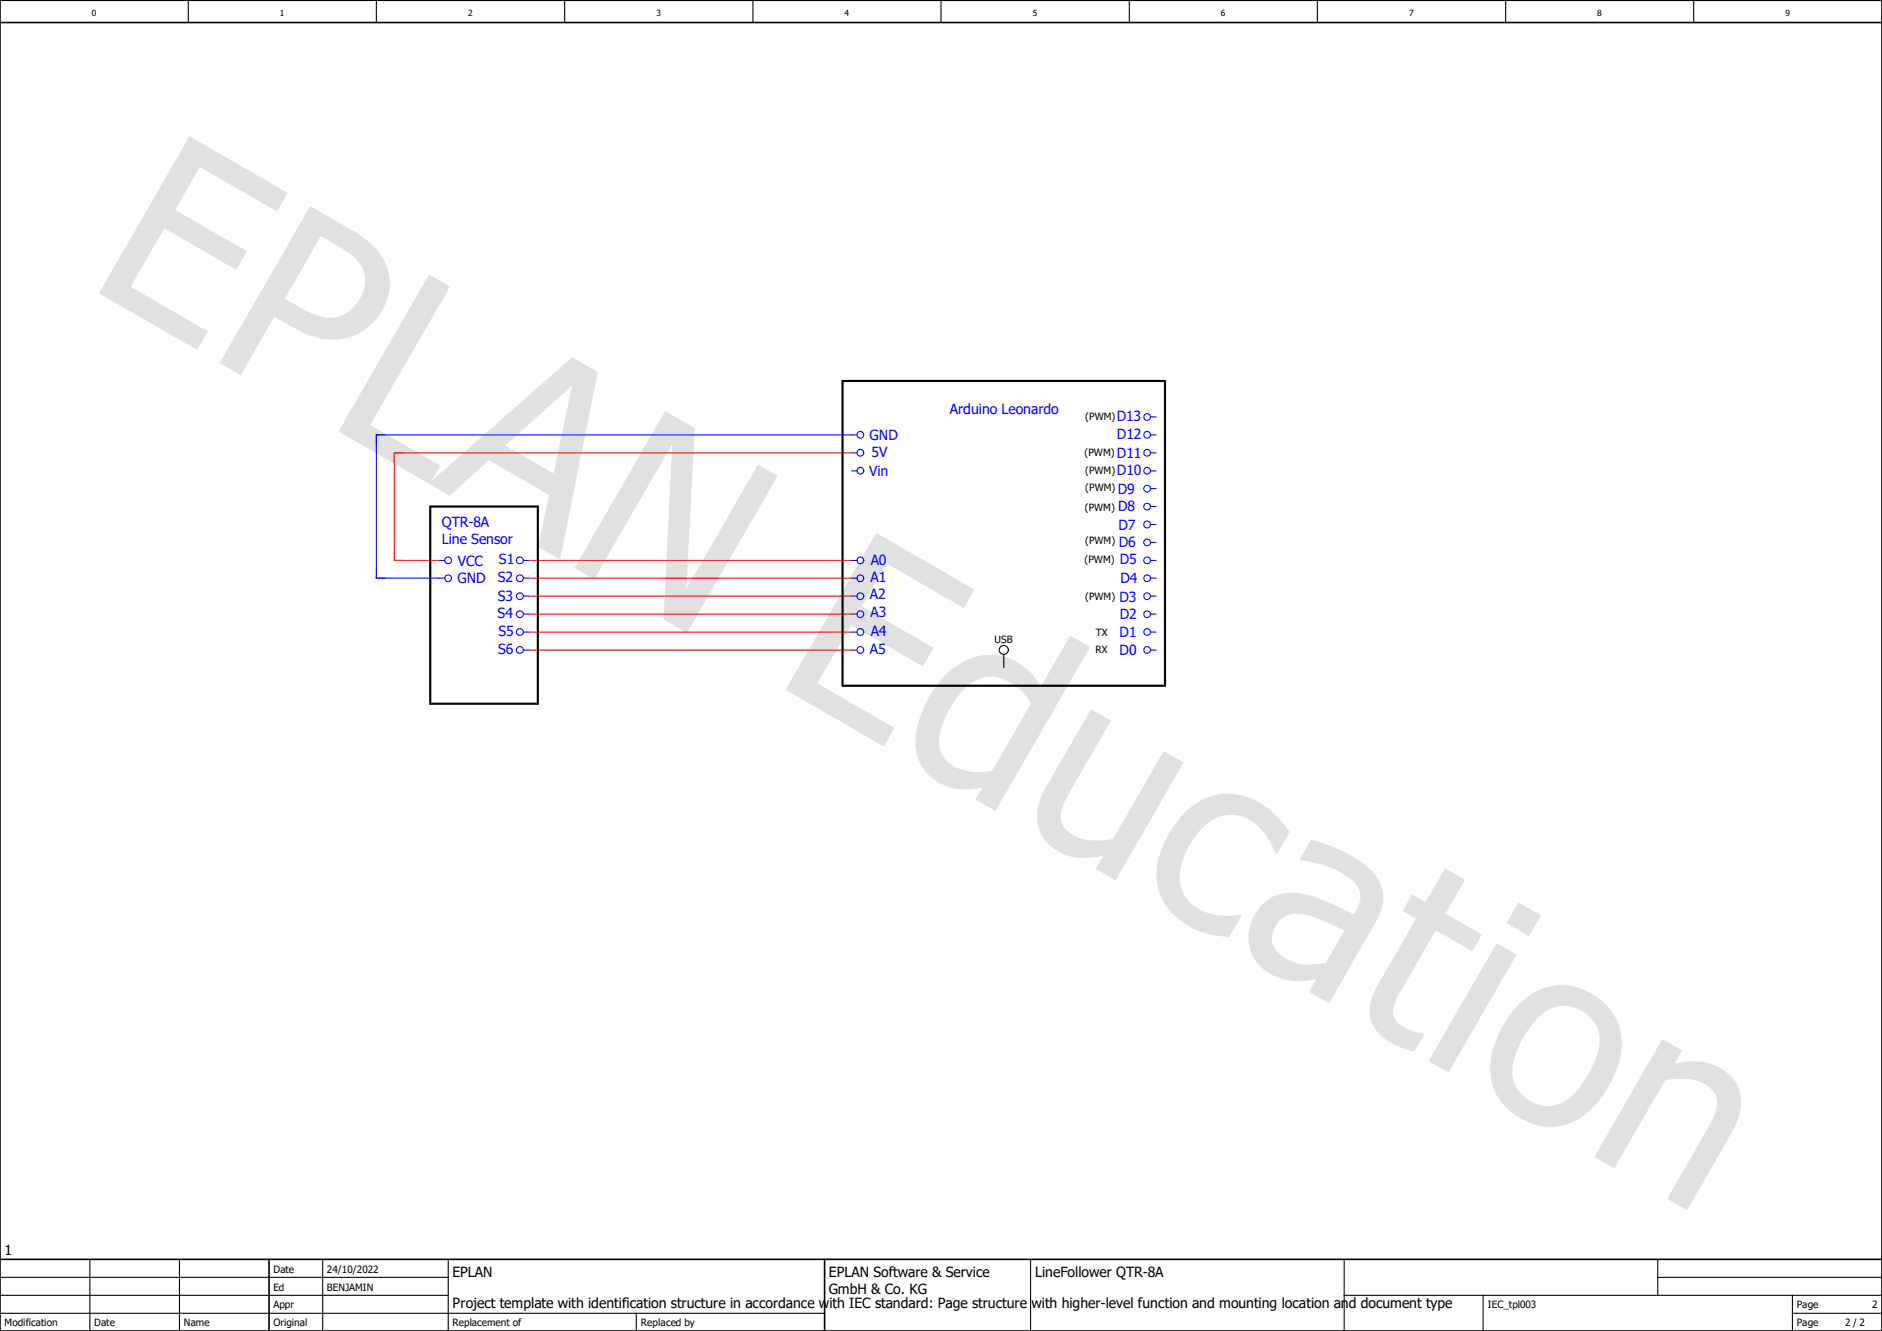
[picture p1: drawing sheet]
<svg xmlns="http://www.w3.org/2000/svg" width="297mm" height="210mm" viewBox="0 0 297 210" stroke-linecap="round" stroke-linejoin="round" font-family="sans-serif">
<path d="M210.1 -.1l-210.1 210.2M0 160.4l70.2 49.6M0 210v.1" fill="none" stroke="#fff" stroke-width=".16"/>
<g fill="none" stroke="#000" stroke-width=".17">
<path d="M29.7 0v3.6M59.4 0v3.6M89.1 0v3.6M118.8 0v3.6M148.5 0v3.6M178.2 0v3.6M207.9 0v3.6M237.6 0v3.6M267.3 0v3.6M14.2 198.7v11.3M28.3 198.7v11.3M50.9 198.7v11.3"/>
<path d="M70.7 198.7v11.3M162.6 198.7v11.3M212.1 198.7v11.3M261.6 198.7v5.7M0 207.2h130.1M0 204.4h70.7M0 201.5h70.7M100.4 207.2v2.8M212.1 204.4h84.9M234.1 204.4v5.6M261.6 201.5h35.4M282.9 207.2h14.1"/>
<path d="M282.9 204.4v5.6"/>
</g>
<path d="M0 3.6h297M0 0h297v210h-297zM0 198.7h297M42.5 198.7v11.3M130.1 198.7v11.3" fill="none" stroke="#000" stroke-width=".25"/>
<path d="M29.9 21.5l15.5 9-1.7 2.9-12.2-7.1-3.9 6.8 11.4 6.6-1.7 2.9-11.4-6.6-5.3 9.3 12.2 7-1.7 2.9-15.5-8.9zM49 32.5l6.2 3.6a12.1 12.1 0 0 1 5.8 5.9 8.4 8.4 0 0 1-2.2 8.9 9.4 9.4 0 0 1-11.2 1.4l-4.3-2.3-5.3 9.2-3.3-1.9zM50.6 37.3l-5.7 9.8 2.3 1.3a8.8 8.8 0 0 0 5.6 1.7 6.1 6.1 0 0 0 4.7-6.9 7.2 7.2 0 0 0-3.6-4.1zM67.7 43.3l3.3 1.9-12.6 21.9 11.1 6.3-1.7 3-14.4-8.3zM67.6 76.3l22.7-19.9 4 2.3-5.9 29.6-3.5-2 1.8-8.2-9.5-5.5-6.2 5.6zM79.7 70.3l7.7 4.4 2.9-13.9zM105 64.9l4.7 2.7-1.4 25.3 11.3-19.6 3.1 1.8-14.3 24.8-3.7-2.2 1.4-27.6-12.3 21.3-3.1-1.8zM138.3 84.1l15.5 8.9-1.7 2.9-12.2-7-3.9 6.8 11.3 6.5-1.6 2.9-11.4-6.5-5.3 9.2 12.2 7.1-1.7 2.9-15.5-9zM149.4 106.4a9.3 9.3 0 0 1 9.9-2.5 9.8 9.8 0 0 1 5 4.4l4.6-8 3.1 1.8-14.9 25.9-3.1-1.8 1.1-1.9a8.7 8.7 0 0 1-9.1-2.7 8.4 8.4 0 0 1-1-8 18.7 18.7 0 0 1 4.4-7.2zM152.1 108.8a14 14 0 0 0-3.9 8.4 4.8 4.8 0 0 0 4.1 4.4 10.4 10.4 0 0 0 4.3 0l6.2-10.7a9.3 9.3 0 0 0-5.7-4.1 5.9 5.9 0 0 0-5 2zM172.2 111.9l3.1 1.8-6.4 11.1a8.6 8.6 0 0 0-1.5 4.4 4 4 0 0 0 3 3 10.8 10.8 0 0 0 5.2 .2l8.1-13.9 3.1 1.8-10.7 18.6-3.2-1.8 1.2-2.1a9.5 9.5 0 0 1-7.1-.7 6.3 6.3 0 0 1-2.9-8l1.1-2.4zM186.7 128.5a9.4 9.4 0 0 1 12.7-1.5 14.8 14.8 0 0 1 4.1 4.3l-2 3.5-.2-.1a9.9 9.9 0 0 0-4.8-5.7 6.1 6.1 0 0 0-7.2 2.1 12 12 0 0 0-3.1 7.5 6.1 6.1 0 0 0 5.1 5.7 10.3 10.3 0 0 0 4.5 0l.2 .1-2 3.5a12.3 12.3 0 0 1-10.6-6 10 10 0 0 1 .4-9.1l1.6-2.7zM201.9 145.2a3.6 3.6 0 0 0-.3 5 7.5 7.5 0 0 0 7.1 1.8l.5-.1 3-5.1-2.4-1.1a10.6 10.6 0 0 0-6-1.5 3.1 3.1 0 0 0-1.9 1zM206.9 132.5a20.8 20.8 0 0 1 9.9 5.3 6 6 0 0 1 .6 7.3l-7.7 13.2-3.1-1.8 1.1-2a10 10 0 0 1-7.9-1.2 6.7 6.7 0 0 1-1.1-9.9 6.4 6.4 0 0 1 7-2.3 36.2 36.2 0 0 1 7.9 3.2 4.3 4.3 0 0 0 .9-3.8 7.3 7.3 0 0 0-3.8-3.3 22.3 22.3 0 0 0-5.6-1.5zM222.9 141.1l2.1 1.2 3.1-5.3 3.1 1.8-3.1 5.4 5.8 3.3-1.5 2.6-5.8-3.3-5.1 8.9a10.4 10.4 0 0 0-1.7 3.8 2.96 2.96 0 0 0 2 2.7 7.7 7.7 0 0 0 2.8 .9l.2 .1-1.6 2.8-1.2-.4a9.5 9.5 0 0 1-5.2-3.6 5.6 5.6 0 0 1-.1-5.2l.8-1.5 6-10.3-2.2-1.3zM236.2 148.8l3.1 1.8-10.7 18.6-3.1-1.8zM239.6 142.4l3.6 2.1-1.9 3.2-3.6-2zM239.5 158.6a9.2 9.2 0 0 1 13.2-.7 9.2 9.2 0 0 1 2.5 10.8 15.8 15.8 0 0 1-6.3 8 9 9 0 0 1-9.8-.8 9 9 0 0 1-3.4-10.6 18.1 18.1 0 0 1 3.8-6.7zM242.6 160.7a15.1 15.1 0 0 0-3.9 7.7 5.6 5.6 0 0 0 3.4 5.6 5.6 5.6 0 0 0 6.4-1.5 15.5 15.5 0 0 0 3.9-7.7 5.6 5.6 0 0 0-6.9-5.9 6.3 6.3 0 0 0-2.9 1.8zM262.4 163.9l3.1 1.9-1.2 2a9.5 9.5 0 0 1 7.8 1.1 6.2 6.2 0 0 1 2.2 7.5l-1.1 2.5-7 12.1-3.1-1.9 6.1-10.5a11.7 11.7 0 0 0 1.8-4.5 3.6 3.6 0 0 0-2.5-3.3 9.8 9.8 0 0 0-5.7-.3l-8 13.8-3.2-1.8z" fill="#e1e1e1"/>
<g fill="none" stroke="#00f" stroke-width=".17">
<path d="M134.4 71.5h.9M134.4 74.3h.9M135.3 68.6h-75.9v22.6h10.8M181.6 68.6h.9M181.6 71.5h.9M181.6 74.3h.9M181.6 65.8h.9M181.6 77.1h.9M181.6 79.9h.9M69.3 88.4h.9M82.6 91.2h.8M82.6 88.4h.8"/>
<path d="M82.6 94.1h.8M82.6 96.9h.8M82.6 99.7h.8M134.4 91.2h.9M134.4 88.4h.9M134.4 94.1h.9M134.4 96.9h.9M134.4 99.7h.9M181.6 91.2h.9M181.6 88.4h.9M181.6 94.1h.9M181.6 96.9h.9"/>
<path d="M181.6 99.7h.9M181.6 82.8h.9M181.6 85.6h.9M82.6 102.6h.8M134.4 102.6h.9M181.6 102.6h.9"/>
<circle cx="135.8" cy="68.6" r=".54"/>
<circle cx="135.8" cy="71.4" r=".54"/>
<circle cx="135.8" cy="74.3" r=".53"/>
<circle cx="181" cy="65.8" r=".54"/>
<circle cx="181" cy="68.6" r=".54"/>
<circle cx="181" cy="71.4" r=".54"/>
<circle cx="181" cy="77.1" r=".54"/>
<circle cx="181" cy="79.9" r=".54"/>
<circle cx="181" cy="74.3" r=".53"/>
<circle cx="70.7" cy="88.4" r=".53"/>
<circle cx="70.7" cy="91.2" r=".53"/>
<circle cx="82.1" cy="88.4" r=".54"/>
<circle cx="82.1" cy="96.9" r=".54"/>
<circle cx="82.1" cy="99.7" r=".54"/>
<circle cx="82.1" cy="91.2" r=".54"/>
<circle cx="82.1" cy="94.1" r=".54"/>
<circle cx="135.8" cy="88.4" r=".54"/>
<circle cx="135.8" cy="91.2" r=".54"/>
<circle cx="135.8" cy="94.1" r=".54"/>
<circle cx="135.8" cy="99.7" r=".54"/>
<circle cx="135.8" cy="96.9" r=".54"/>
<circle cx="181" cy="82.8" r=".54"/>
<circle cx="181" cy="85.6" r=".54"/>
<circle cx="181" cy="88.4" r=".54"/>
<circle cx="181" cy="91.2" r=".54"/>
<circle cx="181" cy="94.1" r=".54"/>
<circle cx="181" cy="96.9" r=".54"/>
<circle cx="181" cy="99.7" r=".54"/>
<circle cx="82.1" cy="102.6" r=".54"/>
<circle cx="135.8" cy="102.6" r=".54"/>
<circle cx="181" cy="102.6" r=".54"/>
</g>
<path d="M134.4 71.5h-72.2v16.9h7.1M83.4 88.4h51M83.4 91.2h51M83.4 94.1h51M83.4 96.9h51M83.4 99.7h51M83.4 102.6h51" fill="none" stroke="#f00" stroke-width=".17"/>
<path d="M67.9 79.9h17v31.1h-17zM133 60.1h50.9v48.1h-50.9z" fill="none" stroke="#000" stroke-width=".34"/>
<g fill="none" stroke="#000" stroke-width=".17">
<path d="M158.4 103.3v2.1"/>
<circle cx="158.4" cy="102.6" r=".71"/>
</g>
<g font-size="2.2" fill="#00f">
<text x="149.9" y="65.3">Arduino Leonardo</text>
<text x="137.2" y="69.4">GND</text>
<text x="176.2" y="66.5">D13</text>
<text x="176.3" y="69.3">D12</text>
<text x="137.2" y="75.1">Vin</text>
<text x="137.5" y="72.1">5V</text>
<text x="176.3" y="72.2">D11</text>
<text x="176.3" y="75">D10</text>
<text x="176.4" y="77.9">D9</text>
<text x="69.7" y="83.2">QTR-8A</text>
<text x="176.4" y="80.6">D8</text>
<text x="176.5" y="83.7">D7</text>
<text x="69.7" y="85.8">Line Sensor</text>
<text x="72.3" y="89.3">VCC</text>
<text x="78.7" y="88.9">S1</text>
<text x="137.4" y="89.2">A0</text>
<text x="176.6" y="86.3">D6</text>
<text x="176.7" y="89">D5</text>
<text x="72.2" y="92">GND</text>
<text x="78.6" y="91.9">S2</text>
<text x="78.6" y="94.8">S3</text>
<text x="137.3" y="94.6">A2</text>
<text x="137.4" y="91.8">A1</text>
<text x="176.7" y="94.9">D3</text>
<text x="176.8" y="92">D4</text>
<text x="78.5" y="97.5">S4</text>
<text x="78.7" y="100.4">S5</text>
<text x="137.4" y="97.4">A3</text>
<text x="137.4" y="100.3">A4</text>
<text x="176.7" y="100.5">D1</text>
<text x="176.7" y="97.7">D2</text>
<text x="78.6" y="103.2">S6</text>
<text x="137.3" y="103.1">A5</text>
<text x="176.7" y="103.4">D0</text>
</g>
<g font-size="2.2">
<text x=".7" y="198">1</text>
<text x="71.4" y="201.5">EPLAN</text>
<text x="130.8" y="201.5">EPLAN Software &amp; Service</text>
<text x="163.4" y="201.5">LineFollower QTR-8A</text>
<text x="71.4" y="206.5">Project template with identification structure in accordance with IEC standard: Page structure with higher-level function and mounting location and document type</text>
<text x="130.8" y="204.2">GmbH &amp; Co. KG</text>
</g>
<g font-size="1.6">
<text x="171.3" y="66.2">(PWM)</text>
<text x="171.2" y="72">(PWM)</text>
<text x="171.2" y="74.8">(PWM)</text>
<text x="171.3" y="77.5">(PWM)</text>
<text x="171.2" y="80.6">(PWM)</text>
<text x="171.2" y="88.9">(PWM)</text>
<text x="171.2" y="85.8">(PWM)</text>
<text x="171.2" y="94.7">(PWM)</text>
<text x="157" y="101.5">USB</text>
<text x="172.9" y="100.3">TX</text>
<text x="172.9" y="103.1">RX</text>
<text x="43.1" y="203.7">Ed</text>
<text x="43.1" y="200.8">Date</text>
<text x="51.6" y="203.7">BENJAMIN</text>
<text x="51.6" y="200.8">24/10/2022</text>
<text x=".7" y="209.3">Modification</text>
<text x="14.9" y="209.3">Date</text>
<text x="29" y="209.3">Name</text>
<text x="43.1" y="209.3">Original</text>
<text x="43.1" y="206.5">Appr</text>
<text x="71.4" y="209.3">Replacement of</text>
<text x="101.1" y="209.3">Replaced by</text>
<text x="234.8" y="206.5">IEC_tpl003</text>
<text x="283.5" y="206.5">Page</text>
<text x="283.5" y="209.3">Page</text>
<text x="291.2" y="209.3">2 / 2</text>
<text x="295.4" y="206.5">2</text>
</g>
<g font-size="1.3">
<text x="14.5" y="2.5">0</text>
<text x="44.2" y="2.5">1</text>
<text x="73.9" y="2.5">2</text>
<text x="103.6" y="2.5">3</text>
<text x="133.3" y="2.5">4</text>
<text x="163" y="2.5">5</text>
<text x="192.7" y="2.5">6</text>
<text x="222.4" y="2.5">7</text>
<text x="252.1" y="2.5">8</text>
<text x="281.8" y="2.5">9</text>
</g>
</svg>
